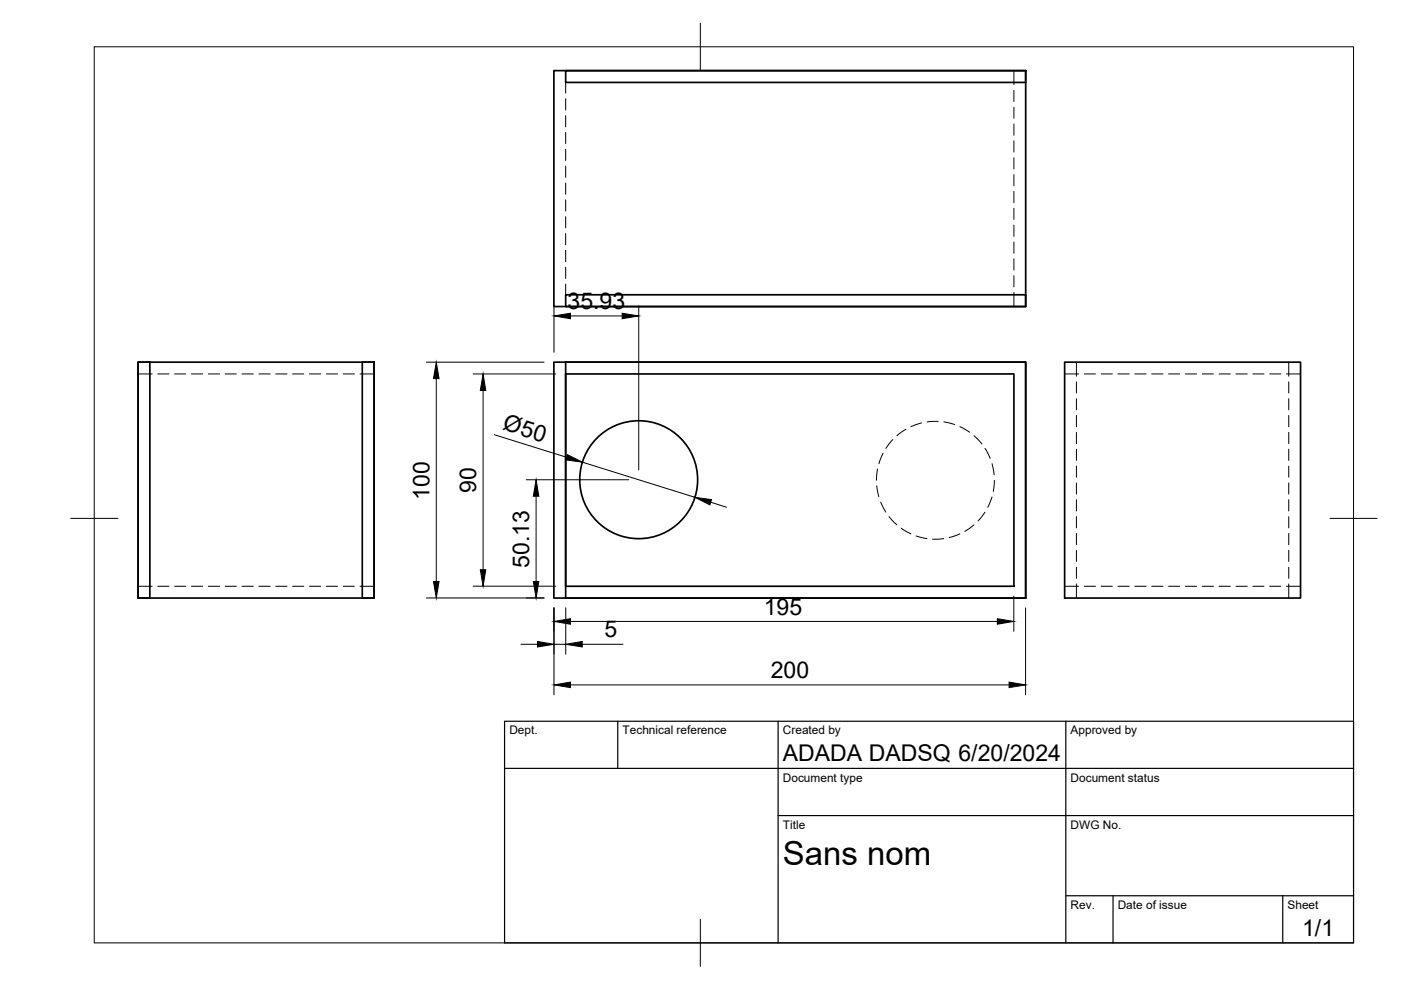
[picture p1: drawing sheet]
<svg xmlns="http://www.w3.org/2000/svg" width="297mm" height="210mm" viewBox="0 0 297 210" stroke-linecap="round" stroke-linejoin="round" font-family="sans-serif">
<!-- layer: Visible -->
<g fill="none" stroke="#000" stroke-width=".36">
<path d="M117.4 15h100.1v50h-100.1zM119.9 15h97.6v2.5h-97.6zM29.3 76.8h50v50h-50zM29.3 76.8h2.5v50h-2.5zM76.8 76.8h2.5v50h-2.5zM117.4 76.8h100.1v50h-100.1zM119.9 79.3h95.1v45h-95.1zM119.9 76.8h97.6v50h-97.6zM119.9 62.5h97.6v2.5h-97.6zM225.7 76.8h50v50h-50z"/>
<circle cx="135.4" cy="101.7" r="12.5"/>
</g>
<!-- layer: Hidden -->
<g fill="none" stroke="#000" stroke-width=".21">
<path d="M119.9 17.5v2.2M215 15v3M215 19.1v2.4M119.9 20.9v2.4M119.9 24.5v2.4M119.9 28.1v2.4M119.9 31.7v2.3M119.9 35.2v2.4M119.9 38.8v2.4M215 22.7v2.4M215 26.3v2.4M215 29.9v2.4"/>
<path d="M215 33.4v2.4M215 37v2.4M119.9 42.4v2.4M119.9 45.9v2.4M119.9 49.5v2.4M119.9 53.1v2.4M119.9 56.7v2.3M215 40.6v2.4M215 44.1v2.4M215 47.7v2.4M215 51.3v2.4M215 54.9v2.3"/>
<path d="M215 58.5v2.3M29.3 79.3h3M33.4 79.3h2.4M37 79.3h2.4M40.6 79.3h2.4M44.2 79.3h2.3M47.7 79.3h2.4M51.3 79.3h2.4M54.9 79.3h2.4M58.5 79.3h2.4M62 79.3h2.4M65.6 79.3h2.4"/>
<path d="M69.2 79.3h2.4M72.7 79.3h2.4M76.3 79.3h3M119.9 60.2v2.3M215 62v3M225.7 79.3h3M228.2 76.8v3M229.9 79.3h2.4M233.5 79.3h2.3M237 79.3h2.4M240.6 79.3h2.4M244.2 79.3h2.4"/>
<path d="M247.8 79.3h2.3M251.3 79.3h2.4M254.9 79.3h2.4M258.5 79.3h2.4M262 79.3h2.4M265.6 79.3h2.4M269.2 79.3h2.4M272.8 79.3h2.9M273.2 76.8v3M186.1 99.5l-.3 2.3M187.2 96.1l-.8 2.2M189.3 93.2l-1.5 1.9"/>
<path d="M192.1 91l-1.9 1.4M195.4 89.7l-2.3 .8M198.9 89.3l-2.3 .2M200.1 89.4l2.3 .6M203.5 90.5l2.1 1.1M206.5 92.4l1.7 1.7M208.9 95.1l1 2.1M210.3 98.3l.5 2.4M228.2 81v2.3M228.2 84.5v2.4M228.2 88.1v2.4M228.2 91.7v2.4"/>
<path d="M228.2 95.2v2.4M228.2 98.8v2.4M273.2 81v2.3M273.2 84.5v2.4M273.2 88.1v2.4M273.2 91.7v2.4M273.2 95.2v2.4M273.2 98.8v2.4M185.9 103l.4 2.3M186.7 106.5l1.1 2.1M188.5 109.5l1.6 1.8M191.1 112l2 1.2"/>
<path d="M194.2 113.6l2.3 .6M200.1 114.2l-2.4 .1M203.5 113.2l-2.2 .8M206.5 111.3l-1.9 1.4M208.8 108.6l-1.4 1.9M210.3 105.4l-.9 2.2M210.8 101.8l-.2 2.4M228.2 102.4v2.4M228.2 106v2.3M228.2 109.5v2.4M228.2 113.1v2.4M228.2 116.7v2.4"/>
<path d="M273.2 102.4v2.4M273.2 106v2.3M273.2 109.5v2.4M273.2 113.1v2.4M273.2 116.7v2.4M29.3 124.3h3M33.4 124.3h2.4M37 124.3h2.4M40.6 124.3h2.4M44.2 124.3h2.3M47.7 124.3h2.4M51.3 124.3h2.4"/>
<path d="M54.9 124.3h2.4M58.5 124.3h2.4M62 124.3h2.4M65.6 124.3h2.4M69.2 124.3h2.4M72.7 124.3h2.4M76.3 124.3h3M225.7 124.3h3M228.2 120.3v2.3M228.2 123.8v3M229.9 124.3h2.4M233.5 124.3h2.3"/>
<path d="M237 124.3h2.4M240.6 124.3h2.4M244.2 124.3h2.4M247.8 124.3h2.3M251.3 124.3h2.4M254.9 124.3h2.4M258.5 124.3h2.4M262 124.3h2.4M265.6 124.3h2.4M269.2 124.3h2.4M272.8 124.3h2.9M273.2 120.3v2.3"/>
<path d="M273.2 123.8v3"/>
</g>
<!-- layer: BORDER -->
<path d="M20 9.9h267v190h-267zM148.5 4.9v10M15 109.9h10M282 109.9h10M148.5 194.9v10" fill="none" stroke="#000" stroke-width=".21"/>
<!-- layer: TITLEBLOCK -->
<path d="M107 152.9h180v47h-180zM131 152.9v10M165 152.9v47M226 152.9v47M107 162.9h180M165 172.9h122M226 189.9h61M236 189.9v10M272 189.9v10" fill="none" stroke="#000" stroke-width=".25"/>
<!-- layer: FD_Dimensions -->
<g fill="none" stroke="#000" stroke-width=".21">
<path d="M90.4 76.8h25M100.3 79.3h17.6M117.5 64.9v9.8M120.9 67h11M135.4 64.9v34.7M92.5 80.3v43M102.4 82.8v38M104.8 92.2l15.3 4.8M123.5 98l23.8 7.4M111.6 101.7h21.7M113.7 105.2v18.1M150.7 106.5l3.3 1"/>
<path d="M90.4 126.8h25M100.3 124.3h17.6M110.4 136.6h3.6M117.5 128.9v18.4M117.5 136.6h2.5M120 128.9v9.8M120.9 131.8h90.6M123.4 136.6h8.7M214.9 126.4v7.5M217.4 128.9v18.4M120.9 145.2h93.1"/>
</g>
<g fill="#000" stroke="#000" stroke-width=".21">
<path d="M117.5 67l3.4-.6v1.2zM131.9 66.4l3.5 .6-3.5 .6zM92.5 76.8l.6 3.5h-1.2zM102.4 79.3l.6 3.5h-1.2zM120.3 96.4l3.2 1.6-3.5-.5zM113.7 101.7l.5 3.5h-1.1zM147.3 105.4l3.6 .5-.4 1.2zM91.9 123.3h1.2l-.6 3.5zM101.8 120.8h1.2l-.6 3.5zM113.1 123.3h1.1l-.5 3.5zM114 136l3.5 .6-3.5 .6zM117.5 131.8l3.4-.6v1.1z"/>
<path d="M120 136.6l3.4-.6v1.2zM211.5 131.2l3.4 .6-3.4 .5zM117.5 145.2l3.4-.6v1.2zM214 144.6l3.4 .6-3.4 .6z"/>
</g>
<text font-size="7" x="166" y="183.4">Sans nom</text>
<g font-size="4.9">
<text x="120.3" y="65.5">35.93</text>
<text x="106.4" y="91.1" transform="rotate(17 106.4 91.1)">Ø50</text>
<text x="91" y="106" transform="rotate(-90 91 106)">100</text>
<text x="101" y="104.5" transform="rotate(-90 101 104.5)">90</text>
<text x="112.2" y="120.4" transform="rotate(-90 112.2 120.4)">50.13</text>
<text x="161.9" y="130.3">195</text>
<text x="128.1" y="135.1">5</text>
<text x="163.4" y="143.8">200</text>
<text x="166" y="161.4">ADADA DADSQ 6/20/2024</text>
<text x="276.1" y="198.6">1/1</text>
</g>
<g font-size="2.5">
<text x="108" y="155.7">Dept.</text>
<text x="132" y="155.7">Technical reference</text>
<text x="166" y="155.7">Created by</text>
<text x="227" y="155.7">Approved by</text>
<text x="166" y="165.7">Document type</text>
<text x="227" y="165.7">Document status</text>
<text x="166" y="175.7">Title</text>
<text x="227" y="175.7">DWG No.</text>
<text x="227" y="192.7">Rev.</text>
<text x="237" y="192.7">Date of issue</text>
<text x="273" y="192.7">Sheet</text>
</g>
</svg>
